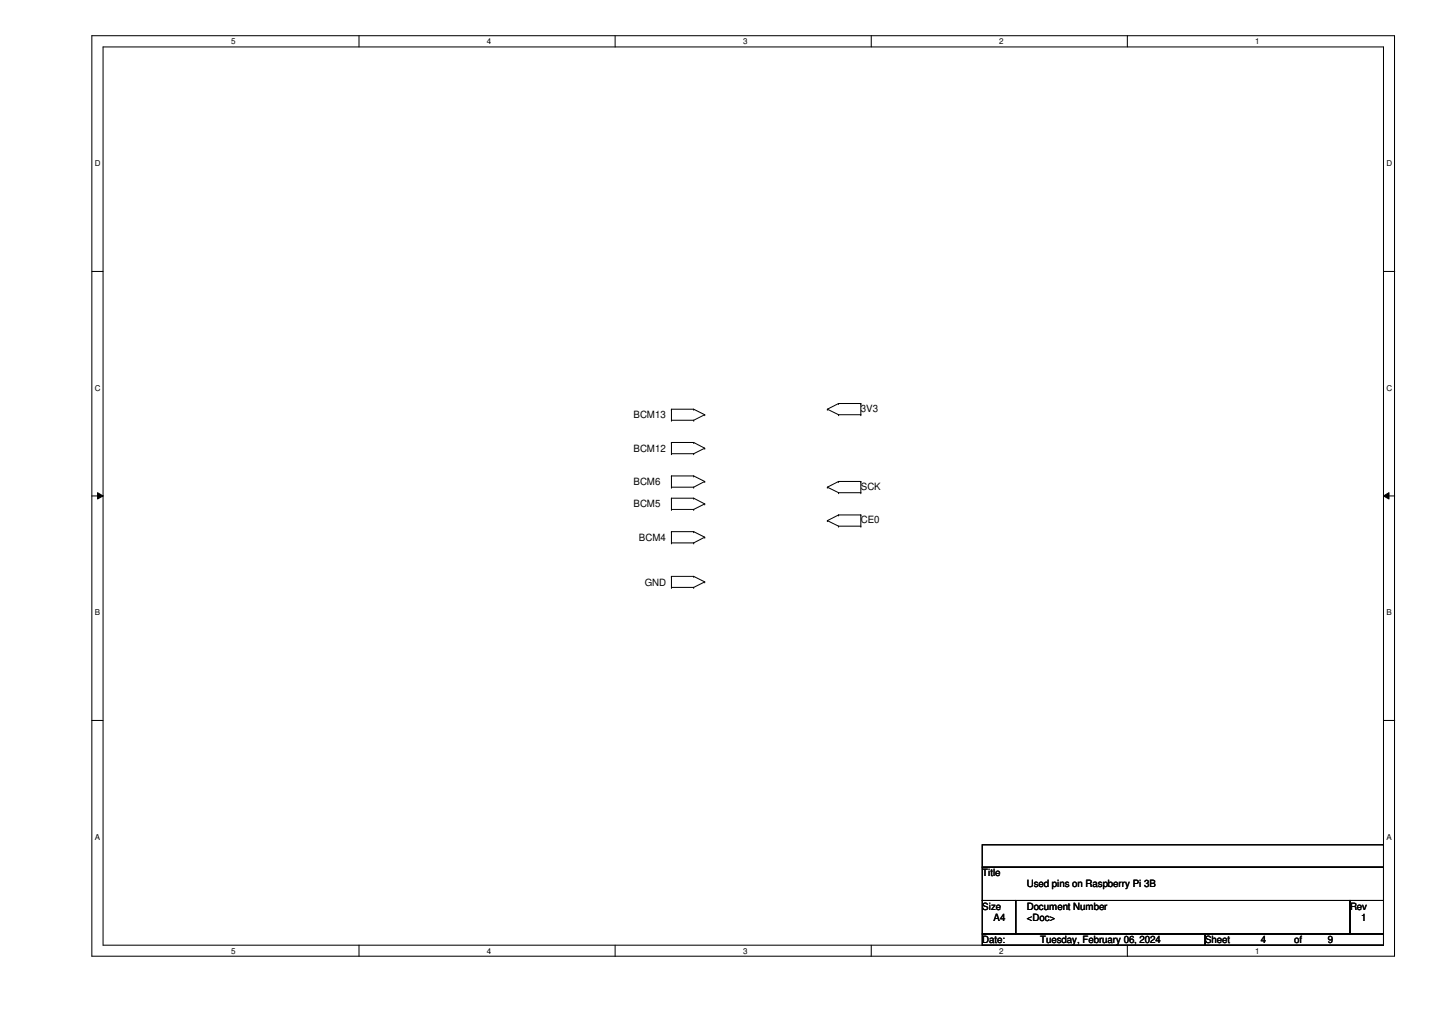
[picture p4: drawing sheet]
<svg xmlns="http://www.w3.org/2000/svg" width="297mm" height="210mm" viewBox="0 0 297 210" stroke-linecap="round" stroke-linejoin="round" font-family="sans-serif">
<path d="M19.1 7.4h270.2v190.9h-270.2zM21.4 9.7h265.6v186.3h-265.6z" fill="none" stroke="#000" stroke-width=".21"/>
<g fill="#fff">
<path d="M47.9 7.7h1v1.8h-1z"/>
<path d="M47.9 196.3h1v1.9h-1z"/>
</g>
<path d="M74.5 7.4v2.3M74.5 196v2.4" fill="none" stroke="#000" stroke-width=".21"/>
<g fill="#fff">
<path d="M101 7.7h.9v1.8h-.9z"/>
<path d="M101 196.3h.9v1.9h-.9z"/>
</g>
<path d="M127.6 7.4v2.3M127.6 196v2.4" fill="none" stroke="#000" stroke-width=".21"/>
<g fill="#fff">
<path d="M154.1 7.7h1v1.8h-1z"/>
<path d="M154.1 196.3h1v1.9h-1z"/>
</g>
<path d="M180.7 7.4v2.3M180.7 196v2.4" fill="none" stroke="#000" stroke-width=".21"/>
<g fill="#fff">
<path d="M207.3 7.7h.9v1.8h-.9z"/>
<path d="M207.3 196.3h.9v1.9h-.9z"/>
</g>
<path d="M233.8 7.4v2.3M233.8 196v2.4" fill="none" stroke="#000" stroke-width=".21"/>
<g fill="#fff">
<path d="M260.4 7.7h.9v1.8h-.9z"/>
<path d="M260.4 196.3h.9v1.9h-.9z"/>
<path d="M19.6 33h1.2v1.9h-1.2z"/>
<path d="M287.6 33h1.2v1.9h-1.2z"/>
<path d="M19.6 79.6h1.2v1.8h-1.2z"/>
<path d="M287.6 79.6h1.2v1.8h-1.2z"/>
</g>
<path d="M19.1 56.3h2.3M287 56.3h2.3" fill="none" stroke="#000" stroke-width=".21"/>
<g fill="#fff">
<path d="M19.6 126.2h1.1v1.8h-1.1z"/>
<path d="M287.6 126.2h1.1v1.8h-1.1z"/>
</g>
<path d="M19.1 102.9h2.3M20.2 102.2l1.2 .7-1.2 .6zM287 102.9l1.1-.7v1.3zM287 102.9h2.3" fill="none" stroke="#000" stroke-width=".21"/>
<path d="M20.2 102.2l1.2 .7-1.2 .6zM287 102.9l1.1-.7v1.3z" fill="#000"/>
<g fill="#fff">
<path d="M19.6 172.7h1.1v1.9h-1.1z"/>
<path d="M287.6 172.7h1.1v1.9h-1.1z"/>
</g>
<g fill="none" stroke="#000" stroke-width=".21">
<path d="M139.3 87.2h.1M139.3 84.9h.1M139.3 94.1h.1M139.3 91.8h.1M139.3 98.7h.1M139.3 84.9h4.6M139.3 87.2h4.6M139.3 84.9v2.3M139.3 91.8v2.3M139.3 98.7v2.3M139.3 91.8h4.6M139.3 94.1h4.6"/>
<path d="M139.3 98.7h4.6M143.9 84.9h.1M143.9 87.2h.1M143.9 91.8h.1M143.9 94.1h.1M143.9 98.7h.1M143.9 84.9l2.3 1.1M143.9 91.8l2.3 1.2M143.9 98.7l2.3 1.2M146.2 86h.1M146.2 93h.1M146.2 99.9h.1"/>
<path d="M146.2 86l-2.3 1.2M146.2 93l-2.3 1.1M146.2 99.9l-2.3 1.1M171.6 84.9h.1M171.6 84.9l2.3 1.1M173.9 83.7h.1M173.9 86h.1M173.9 99.9h.1M173.9 83.7l-2.3 1.2M173.9 83.7h4.7M173.9 86h4.7M173.9 99.9l-2.3 1.1"/>
<path d="M173.9 99.9h4.7M178.6 83.7h.1M178.6 86h.1M178.6 99.9h.1M178.6 83.7v2.3M178.6 99.9v2.3M139.3 101h.1M139.3 105.7h.1M139.3 103.3h.1M139.3 112.6h.1M139.3 110.3h.1M139.3 119.5h.1"/>
<path d="M139.3 103.3v2.4M139.3 110.3v2.3M139.3 119.5v2.3M139.3 101h4.6M139.3 103.3h4.6M139.3 105.7h4.6M139.3 110.3h4.6M139.3 112.6h4.6M139.3 119.5h4.6M143.9 101h.1M143.9 103.3h.1M143.9 105.7h.1"/>
<path d="M143.9 110.3h.1M143.9 112.6h.1M143.9 119.5h.1M143.9 103.3l2.3 1.2M143.9 110.3l2.3 1.1M143.9 119.5l2.3 1.2M146.2 104.5h.1M146.2 111.4h.1M146.2 104.5l-2.3 1.2M146.2 111.4l-2.3 1.2M171.6 101h.1M171.6 108h.1"/>
<path d="M171.6 101l2.3 1.2M171.6 108l2.3 1.1M173.9 102.2h.1M173.9 106.8h.1M173.9 109.1h.1M173.9 102.2h4.7M173.9 106.8l-2.3 1.2M173.9 106.8h4.7M173.9 109.1h4.7M178.6 102.2h.1M178.6 106.8h.1M178.6 109.1h.1"/>
<path d="M178.6 106.8v2.3M139.3 121.8h.1M139.3 121.8h4.6M143.9 121.8h.1M146.2 120.7h.1M146.2 120.7l-2.3 1.1M19.1 149.4h2.3M287 149.4h2.3M203.8 175.2h83.2v4.7h-83.2zM203.8 179.9h83.2v6.9h-83.2zM203.8 186.8h6.9v6.9h-6.9zM203.8 193.7h46.2v2.3h-46.2z"/>
<path d="M210.7 186.8h69.3v6.9h-69.3zM250 193.7h37v2.3h-37zM280 186.8h7v6.9h-7z"/>
</g>
<g font-size="2.1">
<text x="131.4" y="86.8">BCM13</text>
<text x="178.6" y="85.4">3V3</text>
<text x="131.4" y="93.7">BCM12</text>
<text x="131.4" y="100.6">BCM6</text>
<text x="178.6" y="101.6">SCK</text>
<text x="131.4" y="105.2">BCM5</text>
<text x="132.5" y="112.2">BCM4</text>
<text x="178.6" y="108.5">CE0</text>
<text x="133.7" y="121.5">GND</text>
<text x="203.8" y="181.8">Title</text>
<text x="213" y="184.1">Used pins on Raspberry Pi 3B</text>
<text x="203.8" y="188.7">Size</text>
<text x="206.1" y="191">A4</text>
<text x="213" y="188.7">Document Number</text>
<text x="213" y="191">&lt;Doc&gt;</text>
<text x="280" y="188.7">Rev</text>
<text x="282.3" y="191">1</text>
<text x="203.8" y="195.6">Date:</text>
<text x="215.8" y="195.6">Tuesday, February 06, 2024</text>
<text x="250" y="195.6">Sheet</text>
<text x="261.5" y="195.6">4</text>
<text x="268.5" y="195.6">of</text>
<text x="275.4" y="195.6">9</text>
</g>
<g font-size="1.7">
<text x="47.9" y="9.1">5</text>
<text x="101" y="9.1">4</text>
<text x="154.1" y="9.1">3</text>
<text x="207.3" y="9.1">2</text>
<text x="260.4" y="9.1">1</text>
<text x="19.6" y="34.5">D</text>
<text x="287.6" y="34.5">D</text>
<text x="19.6" y="81.1">C</text>
<text x="287.6" y="81.1">C</text>
<text x="19.6" y="127.6">B</text>
<text x="287.6" y="127.6">B</text>
<text x="19.6" y="174.2">A</text>
<text x="287.6" y="174.2">A</text>
<text x="47.9" y="197.8">5</text>
<text x="101" y="197.8">4</text>
<text x="154.1" y="197.8">3</text>
<text x="207.3" y="197.8">2</text>
<text x="260.4" y="197.8">1</text>
</g>
</svg>
